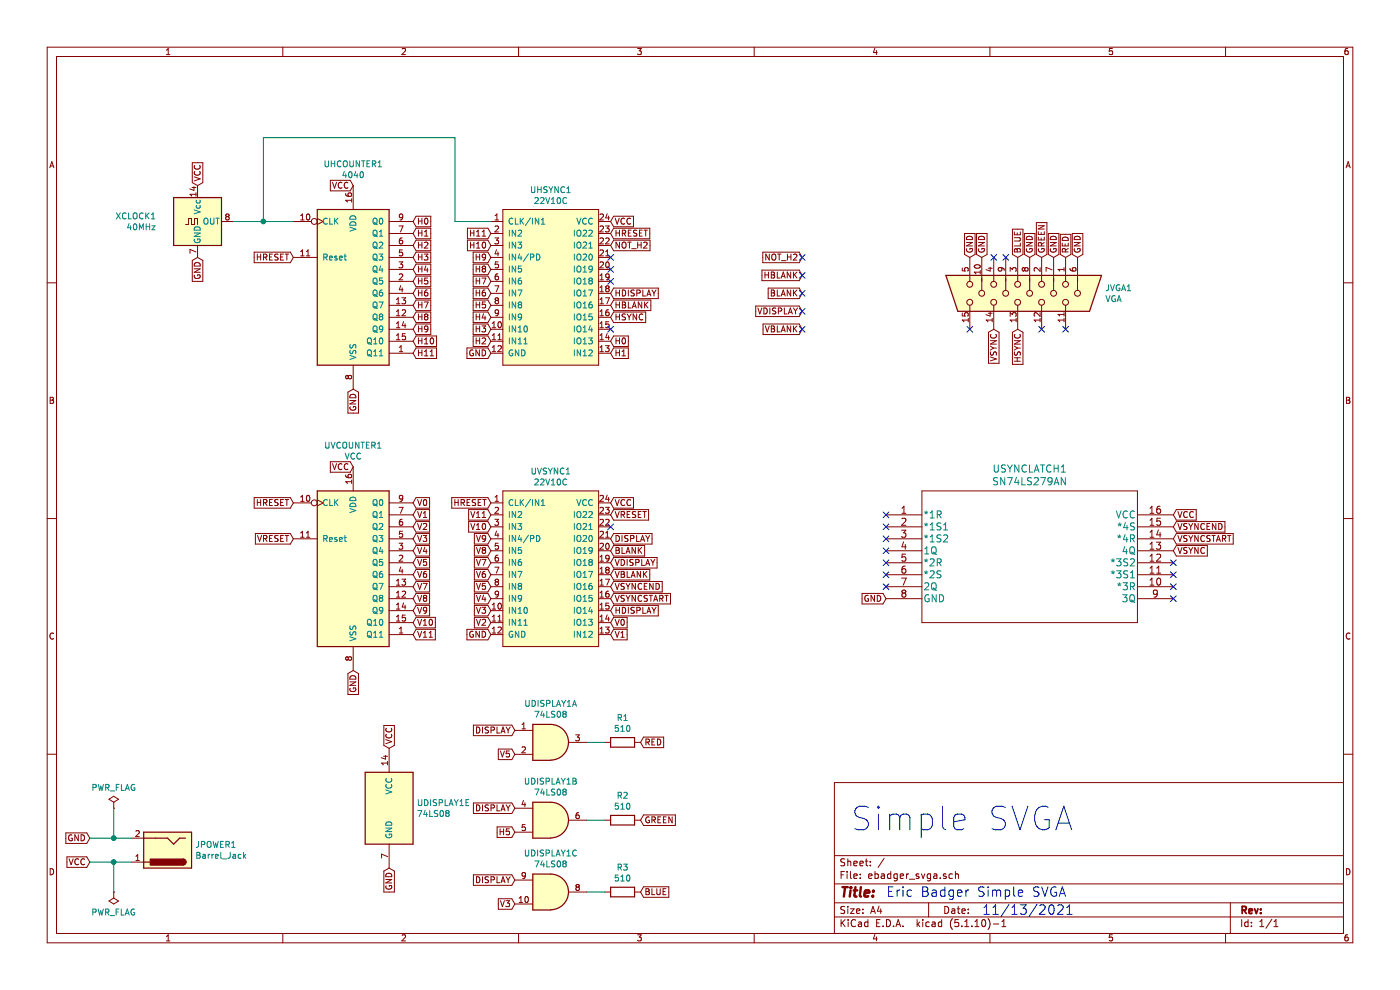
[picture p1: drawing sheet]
EESchema Schematic File Version 4
EELAYER 30 0
EELAYER END
$Descr A4 11693 8268
encoding utf-8
Sheet 1 1
Title ""
Date ""
Rev ""
Comp ""
Comment1 ""
Comment2 ""
Comment3 ""
Comment4 ""
$EndDescr
$Comp
L 4xxx:4040 UHCOUNTER1
U 1 1
P 2950 2350
F 0 "UHCOUNTER1" H 2950 3331 50  0000 C CNN
F 1 "4040" H 2950 3240 50  0000 C CNN
F 2 "" H 2950 2350 50  0001 C CNN
F 3 "http://www.intersil.com/content/dam/Intersil/documents/cd40/cd4020bms-24bms-40bms.pdf" H 2950 2350 50  0001 C CNN
	1    2950 2350
	1    0    0    -1  
$EndComp
$Comp
L 6502:22V10C UHSYNC1
U 1 1
P 4600 2400
F 0 "UHSYNC1" H 4600 3215 50  0000 C CNN
F 1 "22V10C" H 4600 3124 50  0000 C CNN
F 2 "Package_DIP:DIP-24_W7.62mm_Socket" H 4600 1700 50  0001 C CNN
F 3 "http://www.farnell.com/datasheets/1627189.pdf" H 4600 2400 50  0001 C CNN
	1    4600 2400
	1    0    0    -1  
$EndComp
$Comp
L 4xxx:4040 UVCOUNTER1
U 1 1
P 2950 4700
F 0 "UVCOUNTER1" H 2950 5681 50  0000 C CNN
F 1 "VCC" H 2950 5590 50  0000 C CNN
F 2 "" H 2950 4700 50  0001 C CNN
F 3 "http://www.intersil.com/content/dam/Intersil/documents/cd40/cd4020bms-24bms-40bms.pdf" H 2950 4700 50  0001 C CNN
	1    2950 4700
	1    0    0    -1  
$EndComp
$Comp
L 6502:22V10C UVSYNC1
U 1 1
P 4600 4750
F 0 "UVSYNC1" H 4600 5565 50  0000 C CNN
F 1 "22V10C" H 4600 5474 50  0000 C CNN
F 2 "Package_DIP:DIP-24_W7.62mm_Socket" H 4600 4050 50  0001 C CNN
F 3 "http://www.farnell.com/datasheets/1627189.pdf" H 4600 4750 50  0001 C CNN
	1    4600 4750
	1    0    0    -1  
$EndComp
$Comp
L Oscillator:ACO-xxxMHz XCLOCK1
U 1 1
P 1650 1850
F 0 "XCLOCK1" H 1306 1896 50  0000 R CNN
F 1 "40MHz" H 1306 1805 50  0000 R CNN
F 2 "Oscillator:Oscillator_DIP-14" H 2100 1500 50  0001 C CNN
F 3 "http://www.conwin.com/datasheets/cx/cx030.pdf" H 1550 1850 50  0001 C CNN
	1    1650 1850
	1    0    0    -1  
$EndComp
Wire Wire Line
	1950 1850 2200 1850
Wire Wire Line
	2200 1850 2200 1150
Wire Wire Line
	2200 1150 3800 1150
Wire Wire Line
	3800 1150 3800 1850
Wire Wire Line
	3800 1850 4100 1850
Connection ~ 2200 1850
Wire Wire Line
	2200 1850 2450 1850
$Comp
L Connector:DB15_Female_HighDensity JVGA1
U 1 1
P 8500 2450
F 0 "JVGA1" V 8454 3180 50  0000 L CNN
F 1 "VGA" V 8545 3180 50  0000 L CNN
F 2 "" H 7550 2850 50  0001 C CNN
F 3 " ~" H 7550 2850 50  0001 C CNN
	1    8500 2450
	0    1    1    0   
$EndComp
Text GLabel 3450 1850 2    50   Input ~ 0
H0
Text GLabel 3450 1950 2    50   Input ~ 0
H1
Text GLabel 3450 2050 2    50   Input ~ 0
H2
Text GLabel 3450 2150 2    50   Input ~ 0
H3
Text GLabel 3450 2250 2    50   Input ~ 0
H4
Text GLabel 3450 2350 2    50   Input ~ 0
H5
Text GLabel 3450 2450 2    50   Input ~ 0
H6
Text GLabel 3450 2550 2    50   Input ~ 0
H7
Text GLabel 3450 2650 2    50   Input ~ 0
H8
Text GLabel 3450 2750 2    50   Input ~ 0
H9
Text GLabel 3450 2850 2    50   Input ~ 0
H10
Text GLabel 3450 2950 2    50   Input ~ 0
H11
Text GLabel 4100 1950 0    50   Input ~ 0
H11
Text GLabel 4100 2050 0    50   Input ~ 0
H10
Text GLabel 4100 2150 0    50   Input ~ 0
H9
Text GLabel 4100 2250 0    50   Input ~ 0
H8
Text GLabel 4100 2350 0    50   Input ~ 0
H7
Text GLabel 4100 2450 0    50   Input ~ 0
H6
Text GLabel 4100 2550 0    50   Input ~ 0
H5
Text GLabel 4100 2650 0    50   Input ~ 0
H4
Text GLabel 4100 2750 0    50   Input ~ 0
H3
Text GLabel 4100 2850 0    50   Input ~ 0
H2
Text GLabel 5100 2950 2    50   Input ~ 0
H1
Text GLabel 5100 2850 2    50   Input ~ 0
H0
Text GLabel 5100 2650 2    50   Input ~ 0
HSYNC
Text GLabel 5100 2550 2    50   Input ~ 0
HBLANK
Text GLabel 5100 2450 2    50   Input ~ 0
HDISPLAY
Text GLabel 5100 2050 2    50   Input ~ 0
NOT_H2
Text GLabel 5100 1950 2    50   Input ~ 0
HRESET
Text GLabel 2450 2150 0    50   Input ~ 0
HRESET
Text GLabel 2450 4200 0    50   Input ~ 0
HRESET
Text GLabel 2450 4500 0    50   Input ~ 0
VRESET
Text GLabel 3450 4200 2    50   Input ~ 0
V0
Text GLabel 3450 4300 2    50   Input ~ 0
V1
Text GLabel 3450 4400 2    50   Input ~ 0
V2
Text GLabel 3450 4500 2    50   Input ~ 0
V3
Text GLabel 3450 4600 2    50   Input ~ 0
V4
Text GLabel 3450 4700 2    50   Input ~ 0
V5
Text GLabel 3450 4800 2    50   Input ~ 0
V6
Text GLabel 3450 4900 2    50   Input ~ 0
V7
Text GLabel 3450 5000 2    50   Input ~ 0
V8
Text GLabel 3450 5100 2    50   Input ~ 0
V9
Text GLabel 3450 5200 2    50   Input ~ 0
V10
Text GLabel 3450 5300 2    50   Input ~ 0
V11
Text GLabel 4100 4200 0    50   Input ~ 0
HRESET
Text GLabel 4100 4300 0    50   Input ~ 0
V11
Text GLabel 4100 4400 0    50   Input ~ 0
V10
Text GLabel 4100 4500 0    50   Input ~ 0
V9
Text GLabel 4100 4600 0    50   Input ~ 0
V8
Text GLabel 4100 4700 0    50   Input ~ 0
V7
Text GLabel 4100 4800 0    50   Input ~ 0
V6
Text GLabel 4100 4900 0    50   Input ~ 0
V5
Text GLabel 4100 5000 0    50   Input ~ 0
V4
Text GLabel 4100 5100 0    50   Input ~ 0
V3
Text GLabel 4100 5200 0    50   Input ~ 0
V2
Text GLabel 5100 5300 2    50   Input ~ 0
V1
Text GLabel 5100 5200 2    50   Input ~ 0
V0
Text GLabel 5100 5100 2    50   Input ~ 0
HDISPLAY
Text GLabel 5100 5000 2    50   Input ~ 0
VSYNCSTART
Text GLabel 5100 4900 2    50   Input ~ 0
VSYNCEND
Text GLabel 5100 4800 2    50   Input ~ 0
VBLANK
Text GLabel 5100 4700 2    50   Input ~ 0
VDISPLAY
Text GLabel 5100 4600 2    50   Input ~ 0
BLANK
Text GLabel 5100 4500 2    50   Input ~ 0
DISPLAY
Text GLabel 5100 4300 2    50   Input ~ 0
VRESET
Text GLabel 5100 4200 2    50   Input ~ 0
VCC
Text GLabel 5100 1850 2    50   Input ~ 0
VCC
Text GLabel 4100 2950 0    50   Input ~ 0
GND
Text GLabel 4100 5300 0    50   Input ~ 0
GND
Text GLabel 2950 3250 3    50   Input ~ 0
GND
Text GLabel 2950 5600 3    50   Input ~ 0
GND
Text GLabel 2950 1550 0    50   Input ~ 0
VCC
Text GLabel 2950 3900 0    50   Input ~ 0
VCC
Text GLabel 1650 1550 1    50   Input ~ 0
VCC
Text GLabel 1650 2150 3    50   Input ~ 0
GND
NoConn ~ 5100 4400
NoConn ~ 5100 2750
NoConn ~ 5100 2350
NoConn ~ 5100 2250
NoConn ~ 5100 2150
$Comp
L 2021-11-13_22-40-30:SN74LS279AN USYNCLATCH1
U 1 1
P 7400 4300
F 0 "USYNCLATCH1" H 8600 4687 60  0000 C CNN
F 1 "SN74LS279AN" H 8600 4581 60  0000 C CNN
F 2 "N16" H 8600 4540 60  0001 C CNN
F 3 "" H 7400 4300 60  0000 C CNN
	1    7400 4300
	1    0    0    -1  
$EndComp
Text GLabel 7400 5000 0    50   Input ~ 0
GND
Text GLabel 9800 4300 2    50   Input ~ 0
VCC
Text GLabel 9800 4400 2    50   Input ~ 0
VSYNCEND
Text GLabel 9800 4500 2    50   Input ~ 0
VSYNCSTART
Text GLabel 9800 4600 2    50   Input ~ 0
VSYNC
Text GLabel 8900 2150 1    50   Input ~ 0
RED
Text GLabel 8700 2150 1    50   Input ~ 0
GREEN
Text GLabel 8500 2150 1    50   Input ~ 0
BLUE
NoConn ~ 8300 2150
NoConn ~ 8900 2750
NoConn ~ 8700 2750
NoConn ~ 8100 2750
Text GLabel 8500 2750 3    50   Input ~ 0
HSYNC
Text GLabel 8300 2750 3    50   Input ~ 0
VSYNC
Text GLabel 9000 2150 1    50   Input ~ 0
GND
Text GLabel 8800 2150 1    50   Input ~ 0
GND
Text GLabel 8600 2150 1    50   Input ~ 0
GND
NoConn ~ 8400 2150
Text GLabel 8200 2150 1    50   Input ~ 0
GND
Text GLabel 8100 2150 1    50   Input ~ 0
GND
$Comp
L 74xx:74LS08 UDISPLAY1
U 1 1
P 4600 6200
F 0 "UDISPLAY1" H 4600 6525 50  0000 C CNN
F 1 "74LS08" H 4600 6434 50  0000 C CNN
F 2 "" H 4600 6200 50  0001 C CNN
F 3 "http://www.ti.com/lit/gpn/sn74LS08" H 4600 6200 50  0001 C CNN
	1    4600 6200
	1    0    0    -1  
$EndComp
Text GLabel 4300 6100 0    50   Input ~ 0
DISPLAY
Text GLabel 4300 6300 0    50   Input ~ 0
V5
$Comp
L 74xx:74LS08 UDISPLAY1
U 2 1
P 4600 6850
F 0 "UDISPLAY1" H 4600 7175 50  0000 C CNN
F 1 "74LS08" H 4600 7084 50  0000 C CNN
F 2 "" H 4600 6850 50  0001 C CNN
F 3 "http://www.ti.com/lit/gpn/sn74LS08" H 4600 6850 50  0001 C CNN
	2    4600 6850
	1    0    0    -1  
$EndComp
$Comp
L 74xx:74LS08 UDISPLAY1
U 3 1
P 4600 7450
F 0 "UDISPLAY1" H 4600 7775 50  0000 C CNN
F 1 "74LS08" H 4600 7684 50  0000 C CNN
F 2 "" H 4600 7450 50  0001 C CNN
F 3 "http://www.ti.com/lit/gpn/sn74LS08" H 4600 7450 50  0001 C CNN
	3    4600 7450
	1    0    0    -1  
$EndComp
Text GLabel 4300 6750 0    50   Input ~ 0
DISPLAY
Text GLabel 4300 7350 0    50   Input ~ 0
DISPLAY
Text GLabel 4300 6950 0    50   Input ~ 0
H5
Text GLabel 4300 7550 0    50   Input ~ 0
V3
$Comp
L Device:R R1
U 1 1
P 5200 6200
F 0 "R1" V 4993 6200 50  0000 C CNN
F 1 "510" V 5084 6200 50  0000 C CNN
F 2 "" V 5130 6200 50  0001 C CNN
F 3 "~" H 5200 6200 50  0001 C CNN
	1    5200 6200
	0    1    1    0   
$EndComp
$Comp
L Device:R R2
U 1 1
P 5200 6850
F 0 "R2" V 4993 6850 50  0000 C CNN
F 1 "510" V 5084 6850 50  0000 C CNN
F 2 "" V 5130 6850 50  0001 C CNN
F 3 "~" H 5200 6850 50  0001 C CNN
	1    5200 6850
	0    1    1    0   
$EndComp
$Comp
L Device:R R3
U 1 1
P 5200 7450
F 0 "R3" V 4993 7450 50  0000 C CNN
F 1 "510" V 5084 7450 50  0000 C CNN
F 2 "" V 5130 7450 50  0001 C CNN
F 3 "~" H 5200 7450 50  0001 C CNN
	1    5200 7450
	0    1    1    0   
$EndComp
Wire Wire Line
	4900 6200 5050 6200
Wire Wire Line
	4900 6850 5050 6850
Wire Wire Line
	4900 7450 5050 7450
Text GLabel 5350 6200 2    50   Input ~ 0
RED
Text GLabel 5350 6850 2    50   Input ~ 0
GREEN
Text GLabel 5350 7450 2    50   Input ~ 0
BLUE
$Comp
L 74xx:74LS08 UDISPLAY1
U 5 1
P 3250 6750
F 0 "UDISPLAY1" H 3480 6796 50  0000 L CNN
F 1 "74LS08" H 3480 6705 50  0000 L CNN
F 2 "" H 3250 6750 50  0001 C CNN
F 3 "http://www.ti.com/lit/gpn/sn74LS08" H 3250 6750 50  0001 C CNN
	5    3250 6750
	1    0    0    -1  
$EndComp
Text GLabel 3250 7250 3    50   Input ~ 0
GND
Text GLabel 3250 6250 1    50   Input ~ 0
VCC
NoConn ~ 9800 5000
NoConn ~ 9800 4900
NoConn ~ 9800 4800
NoConn ~ 9800 4700
NoConn ~ 7400 4900
NoConn ~ 7400 4800
NoConn ~ 7400 4700
NoConn ~ 7400 4600
NoConn ~ 7400 4500
NoConn ~ 7400 4400
NoConn ~ 7400 4300
$Comp
L Connector:Barrel_Jack JPOWER1
U 1 1
P 1400 7100
F 0 "JPOWER1" H 1170 7058 50  0000 R CNN
F 1 "Barrel_Jack" H 1170 7149 50  0000 R CNN
F 2 "" H 1450 7060 50  0001 C CNN
F 3 "~" H 1450 7060 50  0001 C CNN
	1    1400 7100
	-1   0    0    1   
$EndComp
Text GLabel 750  7000 0    50   Input ~ 0
GND
Text GLabel 750  7200 0    50   Input ~ 0
VCC
Wire Wire Line
	750  7000 950  7000
Wire Wire Line
	750  7200 950  7200
$Comp
L power:PWR_FLAG #FLG0101
U 1 1
P 950 6750
F 0 "#FLG0101" H 950 6825 50  0001 C CNN
F 1 "PWR_FLAG" H 950 6923 50  0000 C CNN
F 2 "" H 950 6750 50  0001 C CNN
F 3 "~" H 950 6750 50  0001 C CNN
	1    950  6750
	1    0    0    -1  
$EndComp
$Comp
L power:PWR_FLAG #FLG0102
U 1 1
P 950 7450
F 0 "#FLG0102" H 950 7525 50  0001 C CNN
F 1 "PWR_FLAG" H 950 7623 50  0000 C CNN
F 2 "" H 950 7450 50  0001 C CNN
F 3 "~" H 950 7450 50  0001 C CNN
	1    950  7450
	-1   0    0    1   
$EndComp
Wire Wire Line
	950  6750 950  7000
Connection ~ 950  7000
Wire Wire Line
	950  7000 1100 7000
Wire Wire Line
	950  7450 950  7200
Connection ~ 950  7200
Wire Wire Line
	950  7200 1100 7200
Text GLabel 6700 2450 0    50   Input ~ 0
BLANK
Text GLabel 6700 2600 0    50   Input ~ 0
VDISPLAY
Text GLabel 6700 2750 0    50   Input ~ 0
VBLANK
Text GLabel 6700 2150 0    50   Input ~ 0
NOT_H2
Text GLabel 6700 2300 0    50   Input ~ 0
HBLANK
NoConn ~ 6700 2150
NoConn ~ 6700 2300
NoConn ~ 6700 2450
NoConn ~ 6700 2600
NoConn ~ 6700 2750
Text Notes 7100 6950 0    197  ~ 0
Simple SVGA
Text Notes 8200 7650 0    79   ~ 0
11/13/2021
Text Notes 7400 7500 0    79   ~ 0
Eric Badger Simple SVGA
$EndSCHEMATC
